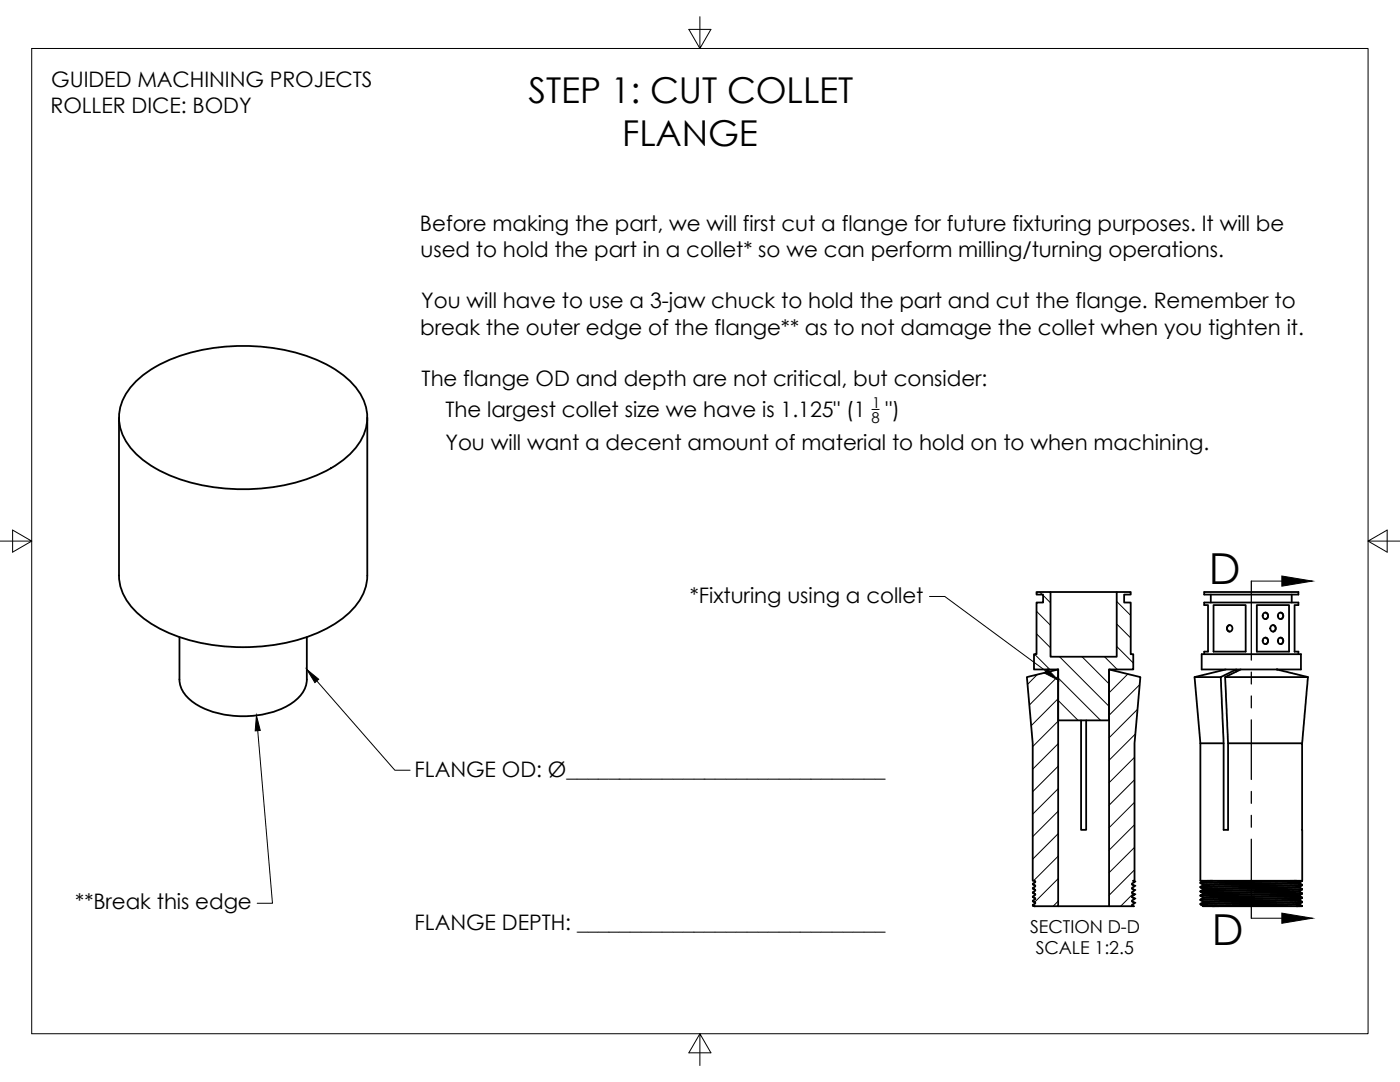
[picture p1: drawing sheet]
<svg xmlns="http://www.w3.org/2000/svg" width="279mm" height="216mm" viewBox="0 0 279 216" stroke-linecap="round" stroke-linejoin="round" font-family="sans-serif">
<g fill="none" stroke="#000" stroke-width=".36">
<path d="M26.8 76.5a26.5 26.5 0 0 1 14.8-6.9 39.5 39.5 0 0 1 22.9 2.8 16.2 16.2 0 0 1 8.2 7.7 9.2 9.2 0 0 1-2.4 10.1 26.5 26.5 0 0 1-14.8 6.9 39.5 39.5 0 0 1-22.9-2.8 16.2 16.2 0 0 1-8.2-7.8 9.2 9.2 0 0 1 2.4-10zM23.7 83.3v31.5a11.6 11.6 0 0 0 5.9 9.3 35 35 0 0 0 21.2 5 31.6 31.6 0 0 0 18-6 11 11 0 0 0 4.5-8.3v-31.5M206.9 118.1h2.8v12.9h13.2v-12.9h2.8v.5h-1.4v1.6h1.4v10.3h.5v3.1h-4.9v10.1h-10.1v-10.1h-4.8v-3.1h.5v-10.3h1.3v-1.6h-1.3zM209.7 118.1h13.2M240.3 118.1h18.8v.5h-18.8zM241.6 118.6v1.6M257.8 118.6v1.6M35.8 135.6a6.1 6.1 0 0 0 3.2 4.9 19.6 19.6 0 0 0 19 0 6.1 6.1 0 0 0 3.2-4.9M35.8 127.1v8.5M61.2 127.1v8.5M204.9 135.1l6.3-1.5v47.2h-4.8l-.3-.1 .5-.4v-.2l-.5-.3 .5-.4v-.1l-.5-.3 .5-.4v-.2l-.5-.3 .5-.4v-.1l-.5-.3 .5-.4v-.2l-.5-.3 .5-.4v-.1l-.5-.2v-27.4zM221.3 133.6l6.3 1.5-1.2 13.2v27.4h-.3l.3 .3-.5 .3v.2l.5 .2-.5 .4v.2l.5 .3-.5 .4v.2l.5 .2-.5 .4v.2l.5 .3-.5 .4v.2l.5 .2-.5 .4v.2l.2 .1h-4.8z"/>
<path d="M238.4 135.1h5.2M239.8 130.5h19.8v3.1h-19.8zM240.3 130.5v-.5h.8v-9.3h-.8v-.5h18.8v.5h-.7v9.3h.7v.5M242.2 120.7h6.4v9.3h-6.4zM244.5 135.1h16.5M244.6 133.6l-6.2 1.5 1.2 13.2M245.4 124.7a.66 .66 0 0 0-.5 .7 .66 .66 0 0 0 .5 .6M247.6 133.6l-3.1 1.5 .6 13.2v17.3h-.9v-17.3l-.6-13.2 3.2-1.5v.4M250.8 120.7h6.5v9.3h-6.5zM252.5 122.2a.66 .66 0 0 1 .6 .7 .66 .66 0 0 1-.6 .6M252.5 127.2a.66 .66 0 0 1 .6 .7 .66 .66 0 0 1-.6 .6M254.1 124.7a.66 .66 0 0 1 .5 .7 .66 .66 0 0 1-.5 .6"/>
<path d="M254.8 133.6l6.2 1.5-1.1 13.2M255.6 127.2a.66 .66 0 0 1 .5 .7 .66 .66 0 0 1-.5 .6M255.6 122.2a.66 .66 0 0 1 .5 .7 .66 .66 0 0 1-.5 .6M215.8 143.7v21.9h1v-21.9M239.6 148.3v27.4h20.3v-27.4h-14.8M239.6 148.3h4.6M206.1 179.8l.5 .3M206.1 179l.5 .3M206.1 178.1l.5 .3M206.1 176.4l.5 .3M206.1 177.3l.5 .3M206.4 175.7l.2 .2"/>
<path d="M225.9 179.9l.5 .2M225.9 179l.5 .3M225.9 176.5l.5 .2M225.9 177.3l.5 .3M225.9 178.2l.5 .2M226.1 175.7l.3 .2M239.6 179.6l.5 .3v.2M239.6 178.8l.5 .2v.2M239.6 177.9l.5 .3v.2M239.6 177.1l.5 .3v.1M239.6 176.2l.5 .3M239.6 176.1v.1"/>
<path d="M239.6 177v.1M239.6 177.8v.1M239.6 178.6v.2M239.6 179.5v.1M240.1 175.7v.1M240.1 176.5v.2M242 175.7l-.6 .1a2.66 2.66 0 0 0-1.8 .3M258.8 175.7l-19.2 .4M259.4 179.5l-19.3 .4M259.4 178.6l-19.3 .4M259.4 177.8l-19.3 .4M259.4 176.9l-19.3 .5"/>
<path d="M259.4 176.1l-19.3 .4M259.4 179.6l-18.6 .4h-.7l-.5 .5M259.4 178.8l-18.6 .4h-.7l-.5 .3M259.4 177.9l-18 .4a2.76 2.76 0 0 0-1.8 .3M259.4 177.1l-18 .4a2.79 2.79 0 0 0-1.8 .3M259.4 176.3l-18.6 .3-.7 .1-.5 .3M259.4 176.1v.2M259.4 176.9v.2M259.4 177.8v.1M259.4 178.6v.2M259.4 179.5v.1M259.4 179.6l.4 .3"/>
<path d="M259.4 178.8l.4 .3M259.4 177.9l.4 .3M259.4 177.1l.4 .3M259.4 176.3l.4 .2M259.8 179.2l-20.2 .4M259.8 178.3l-20.2 .5M259.8 177.5l-20.2 .4M259.8 176.7l-20.2 .4M259.8 175.8l-20.2 .4M259.8 176.5l-20.2 .5M259.8 177.4l-20.2 .4M259.8 178.2l-20.2 .4"/>
<path d="M259.8 179.1l-20.2 .4M259.8 179.9l-20.2 .4M259.8 179.2l-.4 .3M259.8 178.3l-.4 .3M259.8 177.5l-.4 .3M259.8 176.7l-.4 .2M259.8 175.8l-.4 .3M259.8 175.7v.1M259.8 176.5v.2M259.8 177.4v.1M259.8 178.2v.1M259.8 179.1v.1"/>
<path d="M259.8 179.9v.1M206.1 180.7l.3 .1M211.2 180.8h10.1M225.9 180.7l.2 .1M239.6 180.5l.5 .2M242 180.8h16.8M258.8 180.8h1zM259.4 180.3l-19.3 .4M259.4 180.5l-17.1 .3-2.2-.1M259.4 180.3v.2M259.4 180.5l.4 .3M259.8 180l-20.2 .5"/>
<path d="M259.8 180l-.4 .3"/>
<circle cx="245.5" cy="125.4" r=".59"/>
<circle cx="252.6" cy="127.9" r=".59"/>
<circle cx="252.6" cy="122.9" r=".59"/>
<circle cx="254.1" cy="125.4" r=".59"/>
<circle cx="255.6" cy="127.9" r=".59"/>
<circle cx="255.6" cy="122.9" r=".59"/>
</g>
<g fill="#000">
<circle cx="254.8" cy="133.6" r=".18"/>
<circle cx="206.1" cy="178.1" r=".18"/>
<circle cx="206.1" cy="176.4" r=".18"/>
<circle cx="206.1" cy="177.3" r=".18"/>
<circle cx="206.1" cy="179.8" r=".18"/>
<circle cx="206.1" cy="179" r=".18"/>
<circle cx="226.4" cy="175.9" r=".18"/>
<circle cx="226.4" cy="176.7" r=".18"/>
<circle cx="226.4" cy="178.4" r=".18"/>
<circle cx="226.4" cy="177.6" r=".18"/>
<circle cx="226.4" cy="179.3" r=".18"/>
<circle cx="206.1" cy="180.7" r=".18"/>
<circle cx="206.4" cy="180.8" r=".18"/>
<circle cx="226.1" cy="180.8" r=".18"/>
<circle cx="226.4" cy="180.1" r=".18"/>
</g>
<g fill="none" stroke="#000" stroke-width=".2">
<path d="M6.3 9.7h266.7v196.6h-266.7zM139.7 3.3v6.4l2.2-3.8h-4.4l2.2 3.8M174 81.7h1.5M0 108h6.3l-3.8-2.2v4.4l3.8-2.2M185.5 119h3.1l20.1 14.9M207.5 118.2l.5 .5M208.2 118.8l1.5 1.5M225.5 118.2l.2 .1M249.7 116h6.1M273 108l3.8 2.2v-4.4l-3.8 2.2h6.4M63.2 135.9l15.6 17.8h3.1M206.5 130.5l3 3.1"/>
<path d="M206.9 126.5l2.8 2.8M206.9 122l2.8 2.8M207 134.6l-1.9 1.9M211.2 134.9l-5.8 5.8M211.2 139.4l-5.4 5.4M211.2 139.8l4 3.9M211.2 135.3l8.4 8.4M211.5 131l9.8 9.9M215.9 131l5.4 5.5M220.4 131l2.6 2.6M221.5 133.6l-.2 .1M222.9 129l3.3 3.3"/>
<path d="M222.9 124.5l2.8 2.8M222.9 120l2.8 2.8M225.1 134.5l-3.8 3.7M227.5 136.6l-6.2 6.1M51.4 145.8l3 34.4h-3.1M211.2 143.9l-5.1 5.1M211.2 148.4l-5.1 5.1M211.2 152.9l-5.1 5.1M211.2 157.4l-5.1 5.1M226.4 151.1l-5.1 5.1M226.4 155.6l-5.1 5.1M226.6 146.5l-5.3 5.2"/>
<path d="M227 141.5l-5.7 5.7M211.2 161.9l-5.1 5M211.2 166.3l-5.1 5.1M211.2 170.8l-4.9 4.9M211.2 175.3l-4.7 4.7M211.2 179.8l-1 1M226.2 178.3l-2.6 2.5M226.4 160.1l-5.1 5.1M226.4 164.6l-5.1 5.1M226.4 169.1l-5.1 5M226.4 173.6l-5.1 5M249.7 183.2h6.1"/>
<path d="M139.7 206.3l-2.2 3.8h4.4l-2.2-3.8v6.3"/>
</g>
<path d="M255.8 114.9l6.1 1.1-6.1 1zM61.2 133.6l2.4 1.9-.8 .7zM209 133.5l2.2 2.2-2.8-1.4zM51.2 142.8l.7 3h-1zM255.8 182.2l6.1 1-6.1 1z" fill="#000" stroke="#000" stroke-width=".2"/>
<path d="M249.7 116v15.7M249.7 134.1v2.4M249.7 138.9v2.3M249.7 143.6v11.9M249.7 157.9v2.4M249.7 162.7v2.4M249.7 167.4v15.8" fill="none" stroke="#000" stroke-width=".25"/>
<g font-size="8.5">
<text x="241.2" y="116.5">D</text>
<text x="241.9" y="188.6">D</text>
</g>
<g font-size="7.1">
<text x="105.5" y="20.6">STEP 1: CUT COLLET</text>
<text x="124.2" y="29.2">FLANGE</text>
</g>
<g font-size="4.3">
<text x="10.2" y="17.4">GUIDED MACHINING PROJECTS</text>
<text x="10.1" y="22.5">ROLLER DICE: BODY</text>
<text x="83.8" y="46.1">Before making the part, we will first cut a flange for future fixturing purposes. It will be</text>
<text x="83.9" y="51.3">used to hold the part in a collet* so we can perform milling/turning operations.</text>
<text x="84.1" y="61.6">You will have to use a 3-jaw chuck to hold the part and cut the flange. Remember to</text>
<text x="83.9" y="66.8">break the outer edge of the flange** as to not damage the collet when you tighten it.</text>
<text x="84.1" y="77.1">The flange OD and depth are not critical, but consider:</text>
<text x="88.9" y="83.2">The largest collet size we have is 1.125&quot; (1</text>
<text x="176.7" y="83.2">&quot;)</text>
<text x="88.9" y="89.7">You will want a decent amount of material to hold on to when machining.</text>
<text x="137.7" y="120.2">*Fixturing using a collet</text>
<text x="82.7" y="155.1">FLANGE OD: Ø______________________________</text>
<text x="15" y="181.5">**Break this edge</text>
<text x="82.7" y="185.6">FLANGE DEPTH: _____________________________</text>
</g>
<g font-size="3.6">
<text x="205.6" y="186.2">SECTION D-D</text>
<text x="206.7" y="190.5">SCALE 1:2.5</text>
</g>
<g font-size="3">
<text x="174" y="81.3">1</text>
<text x="173.9" y="84.3">8</text>
</g>
</svg>
